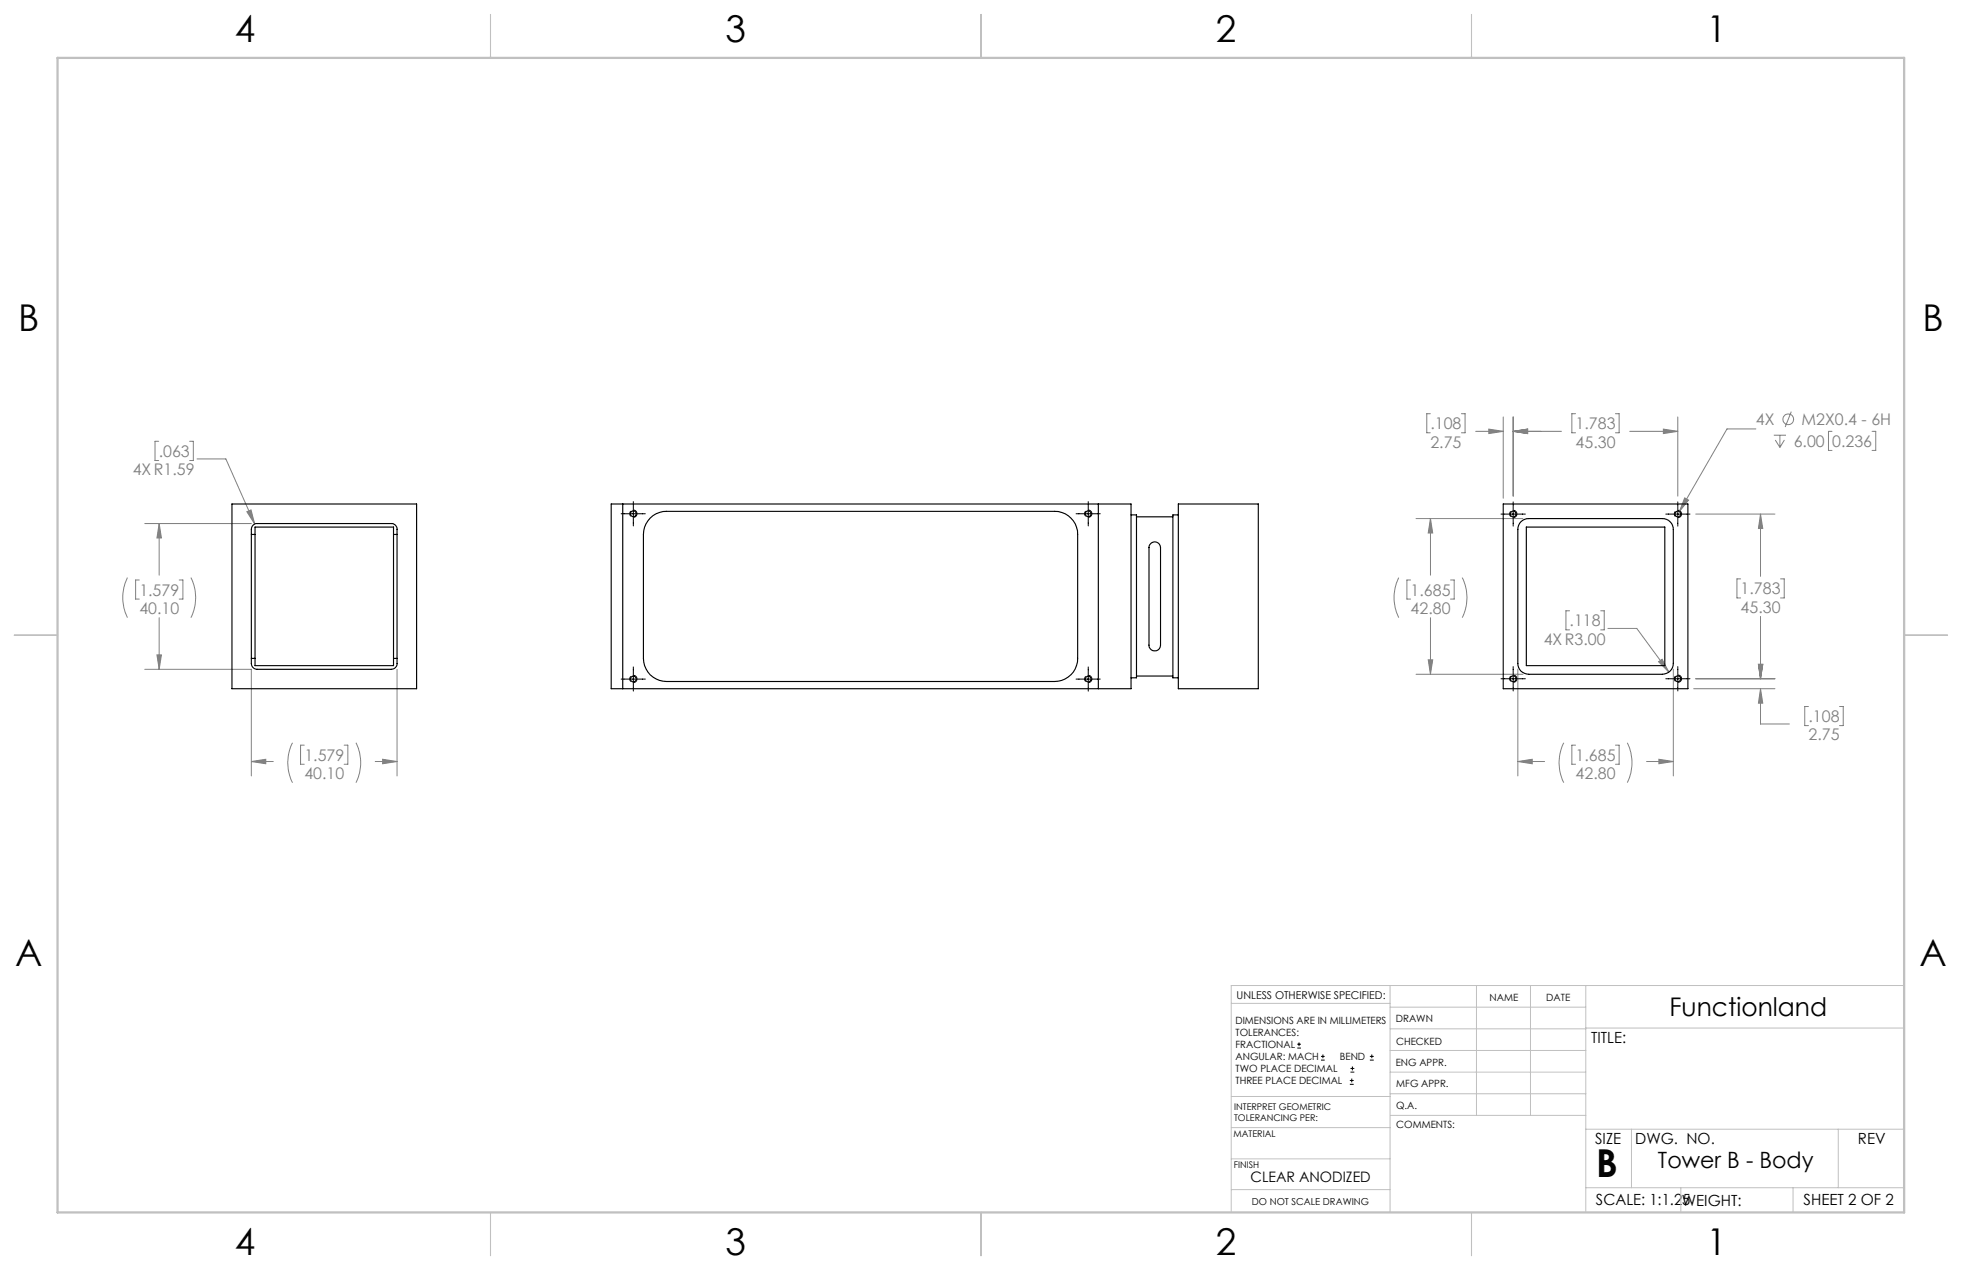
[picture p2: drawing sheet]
<svg xmlns="http://www.w3.org/2000/svg" width="432mm" height="279mm" viewBox="0 0 432 279" stroke-linecap="round" stroke-linejoin="round" font-family="sans-serif">
<g fill="none" stroke="#808080" stroke-width=".22">
<path d="M34.9 97.1h-.8v4.2h.8M41.7 97.1h.8v4.2h-.8M314.8 91h-.8v4.2h.8M321.6 91h.8v4.2h-.8M324.8 94.9h6M327.7 94.4l3.1 .5-3.1 .5zM330.8 91.7v17.9M333 94.9l3.2-.5v1zM333 91.7v17.4M333 94.9h10.6M346.7 91h-.8v4.2h.8M355.5 91h.8v4.2h-.8"/>
<path d="M358.7 94.9h10.6M366.1 94.4l3.2 .5-3.2 .5zM369.3 91.7v17.4M386.4 94.4h-6.3l-10.5 18.1M390.4 95.7h2.7M390.7 96.8l1 1.6M391.7 95.7v2.7M392.7 96.8l-1 1.6M394.2 90.6l-1.3 3.3M403.2 94.9h-.8v4.2h.8M412 94.9h.8v4.2h-.8M31.9 115.2h23.4"/>
<path d="M35 115.2l.5 3.2h-1zM35 115.2v11.3M43.4 101h6.3l6.4 14.3M54.3 112.6l.9-.4 .9 3.1zM311.6 114.1h23.6M314.8 114.1l.5 3.2h-1zM314.8 114.1v12.4M370.8 109.5l.8 .5-2 2.5zM373.2 113.1h17.4M387.5 113.1l.4 3.2h-.9zM387.5 113.1v13.7M28 127.1a10 10 0 0 0 0 8.8"/>
<path d="M30.7 127.6h-.9v4.2h.9M35 135.9v11.3M39.4 127.6h.9v4.2h-.9M42 127.1a9.7 9.7 0 0 1 0 8.8M307.8 127.1a10 10 0 0 0 0 8.8M310.4 127.6h-.8v4.2h.8M314.8 135.9v12.4M319.2 127.6h.8v4.2h-.8M321.8 127.1a9.7 9.7 0 0 1 0 8.8M345.4 134.4h-.8v4.2h.8M352.3 134.4h.8v4.2h-.8M353.9 138.3h6.3l7.1 9.5"/>
<path d="M383.1 127.4h-.8v4.2h.8M387.5 135.6v13.7M391.9 127.4h.8v4.2h-.8M31.9 147.2h23.4v23.5M34.5 144.1h1l-.5 3.1zM87.4 147.2v23.5M311.6 148.3h23.6M314.3 145.2h1l-.5 3.1zM334 147.2v23.5M365 145.6l.8-.6 1.5 2.8zM368.3 147.2v23.5M372.7 151.5h17.9"/>
<path d="M373.2 149.3h17.4M387 146.2h.9l-.4 3.1zM387.5 151.5l.4 3.2h-.9zM387.5 151.5v7.8h6.3M398 155.4h-.8v4.2h.8M404.8 155.4h.9v4.2h-.9M55.3 167.5l3.2-.5v1zM55.3 167.5h4.8M64.4 163.4a9.6 9.6 0 0 0 0 8.8M67 163.9h-.9v4.2h.9M75.7 163.9h.9v4.2h-.9M78.4 163.4a9.9 9.9 0 0 1 0 8.8"/>
<path d="M82.6 167.5h4.8M84.2 167l3.2 .5-3.2 .5zM334 167.5l3.2-.5v1zM334 167.5h5.9M344.2 163.4a9.6 9.6 0 0 0 0 8.8M346.7 163.9h-.8v4.2h.8M355.5 163.9h.8v4.2h-.8M358.1 163.4a9.9 9.9 0 0 1 0 8.8M362.4 167.5h5.9M365.1 167l3.2 .5-3.2 .5z"/>
<circle cx="393.6" cy="92.3" r="1.19"/>
</g>
<g fill="none" stroke="#000" stroke-width=".22">
<path d="M136.7 113h5.3M139.4 110.3v5.4M236.8 113h5.3M239.5 110.3v5.4M330.3 113.1h5.4M333 110.4v5.3M366.6 113.1h5.3M369.3 110.4v5.3M136.7 149.4h5.3M139.4 146.7v5.3M236.8 149.4h5.3M239.5 146.7v5.3"/>
<path d="M330.3 149.3h5.4M333 146.6v5.4M366.6 149.3h5.3M369.3 146.6v5.4M285.5 230.6h.8M285.5 229.7h.8M285.9 229.3v.9M290.7 233.2h.8M290.7 232.4h.8M291.1 232v.8M297.1 238.5h.8M297.1 237.7h.8"/>
<path d="M297.2 235.9h.9M297.2 235.1h.9M297.5 237.3v.8M297.6 234.6v.9M301.5 233.2h.8M301.5 232.4h.8M301.9 232v.8"/>
</g>
<path d="M140.2 113a.8 .8 0 0 1-1.2 .7 .8 .8 0 0 1-.1-1.3 .8 .8 0 0 1 1.3 .5v.1M240.3 113a.8 .8 0 0 1-1.2 .7 .8 .8 0 0 1-.1-1.3 .8 .8 0 0 1 1.3 .5v.1M333.8 113.1a.8 .8 0 0 1-1.1 .7 .8 .8 0 0 1-.1-1.4 .8 .8 0 0 1 1.2 .5v.2M370.1 113.1a.8 .8 0 0 1-1.2 .7 .8 .8 0 0 1-.1-1.4 .8 .8 0 0 1 1.3 .5v.2M140.2 149.4a.8 .8 0 0 1-1.2 .7 .8 .8 0 0 1-.1-1.4 .8 .8 0 0 1 1.3 .5v.2M240.3 149.4a.8 .8 0 0 1-1.2 .7 .8 .8 0 0 1-.1-1.4 .8 .8 0 0 1 1.3 .5v.2M333.8 149.3a.8 .8 0 0 1-1.1 .7 .8 .8 0 0 1-.1-1.3 .8 .8 0 0 1 1.2 .5v.1M370.1 149.3a.8 .8 0 0 1-1.2 .7 .8 .8 0 0 1-.1-1.3 .8 .8 0 0 1 1.3 .5v.1" fill="none" stroke="#000" stroke-width=".22" stroke-dasharray="1.3 .6" stroke-linecap="butt"/>
<g fill="none" stroke="#c0c0c0" stroke-width=".22">
<path d="M305.9 216.8v49.9M324.9 216.8v28.6M336.8 216.8v28.6M349 216.8v49.9M419.1 216.8h-148.1v49.9M271 220.7h34.9M305.9 231.1h43.1M305.9 226.3h43.1M305.9 221.6h43.1M305.9 235.9h43.1M349 226.2h70.1M271 255h34.9"/>
<path d="M271 248.1h35M271 241.2h35M305.9 240.6h43.1M306 245.4h43M349 248.4h70.1M359.1 248.4v12.9M404.6 248.4v12.9M271 261.7h34.9M349 261.3h70.1M369.9 261.3v5.4M394.6 261.3v5.4"/>
</g>
<path d="M108 3.2v9.5M215.9 3.2v9.5M323.8 3.2v9.5M3.1 139.7h9.6M419.1 139.7h9.5M108 266.7v9.6M215.9 266.7v9.6M323.8 266.7v9.6" fill="none" stroke="#c0c0c0" stroke-width=".25"/>
<path d="M12.7 12.7h406.4v254h-406.4z" fill="none" stroke="#c0c0c0" stroke-width=".5"/>
<path d="M333 94.9l3.2-.5v1zM366.1 94.4l3.2 .5-3.2 .5zM387.5 113.1l.4 3.2h-.9zM387 146.2h.9l-.4 3.1zM327.7 94.4l3.1 .5-3.1 .5zM333 94.9l3.2-.5v1zM387.5 151.5l.4 3.2h-.9zM387 146.2h.9l-.4 3.1zM370.8 109.5l-1.2 3 2-2.5zM365 145.6l2.3 2.2-1.5-2.8zM334 167.5l3.2-.5v1zM365.1 167l3.2 .5-3.2 .5zM314.8 114.1l.5 3.2h-1zM314.3 145.2h1l-.5 3.1zM55.3 167.5l3.2-.5v1zM84.2 167l3.2 .5-3.2 .5zM54.3 112.6l1.8 2.7-.9-3.1zM35 115.2l.5 3.2h-1zM34.5 144.1h1l-.5 3.1z" fill="#808080"/>
<g fill="none" stroke="#000" stroke-width=".25">
<path d="M51 110.9h40.7v40.6h-40.7zM55.3 117.6h.8M55.7 115.5l.6-.3h29.8a1.21 1.21 0 0 1 1.3 1.3v29.5a1.26 1.26 0 0 1-1.3 1.2h-29.5a1.33 1.33 0 0 1-1.3-1.2v-29.5zM56.1 117.6v-1.6h30.5v1.6M56.1 117.6v27.3M86.6 117.6v27.3M86.6 117.6h.8M134.5 110.9h114.4v40.6h-114.4zM137.1 110.9v40.6M143.1 114a5 5 0 0 1 3.6-1.5h85.4a5.1 5.1 0 0 1 5.1 5.1v27.3a5.1 5.1 0 0 1-5.1 5h-85.4a5.1 5.1 0 0 1-5.1-5v-27.3a5 5 0 0 1 1.5-3.6zM241.7 110.9v40.6M248.9 113.3h1.2v35.8h-1.2"/>
<path d="M250.1 113.7h8M253.4 119.5a1.27 1.27 0 0 1 2 1v21.4a1.27 1.27 0 0 1-1.3 1.3 1.27 1.27 0 0 1-1.2-1.3v-21.4v-.4zM259.3 110.9h17.6v40.6h-17.6zM259.3 113.3h-1.2v35.8h1.2M330.8 110.9h40.7v40.6h-40.7zM334.7 114.8a2.47 2.47 0 0 1 1.7-.7h29.5a2.41 2.41 0 0 1 2.4 2.4v29.4a2.41 2.41 0 0 1-2.4 2.4h-29.5a2.35 2.35 0 0 1-2.4-2.4v-29.4a2.48 2.48 0 0 1 .7-1.7zM335.9 116h30.5v30.4h-30.5zM55.3 144.9h.8M56.1 144.9v1.5h30.5v-1.5M86.6 144.9h.8M250.1 148.7h8"/>
<circle cx="139.4" cy="113" r=".64"/>
<circle cx="239.5" cy="113" r=".63"/>
<circle cx="333" cy="113.1" r=".63"/>
<circle cx="369.3" cy="113.1" r=".63"/>
<circle cx="139.4" cy="149.4" r=".65"/>
<circle cx="239.5" cy="149.4" r=".64"/>
<circle cx="333" cy="149.3" r=".64"/>
<circle cx="369.3" cy="149.3" r=".64"/>
</g>
<text font-size="8.5" x="351.3" y="259">B</text>
<g font-size="8.1">
<text x="51.7" y="9.3">4</text>
<text x="159.7" y="9.3">3</text>
<text x="267.6" y="9.3">2</text>
<text x="375.6" y="9.3">1</text>
<text x="4" y="72.8">B</text>
<text x="423.1" y="72.8">B</text>
<text x="3.3" y="212.5">A</text>
<text x="422.4" y="212.5">A</text>
<text x="51.7" y="276">4</text>
<text x="159.7" y="276">3</text>
<text x="267.6" y="276">2</text>
<text x="375.6" y="276">1</text>
</g>
<text font-size="5.6" x="367.4" y="223.4">Functionland</text>
<text font-size="4.9" x="364.9" y="257">Tower B - Body</text>
<g font-size="3.5" fill="#808080">
<text x="314.8" y="94.4">.108</text>
<text x="346.8" y="94.4">1.783</text>
<text x="386.5" y="93.6">4X</text>
<text x="396.5" y="93.6">M2X0.4 - 6H</text>
<text x="34.9" y="100.5">.063</text>
<text x="314.8" y="98.5">2.75</text>
<text x="346.8" y="98.5">45.30</text>
<text x="394.8" y="98.3">6.00</text>
<text x="403.2" y="98.3">0.236</text>
<text x="29.2" y="104.6">4XR1.59</text>
<text x="30.7" y="131">1.579</text>
<text x="310.5" y="131">1.685</text>
<text x="383.1" y="130.8">1.783</text>
<text x="30.7" y="135.1">40.10</text>
<text x="310.5" y="135.1">42.80</text>
<text x="345.5" y="137.8">.118</text>
<text x="383.1" y="134.8">45.30</text>
<text x="339.7" y="141.9">4XR3.00</text>
<text x="398" y="158.8">.108</text>
<text x="67" y="167.3">1.579</text>
<text x="346.8" y="167.3">1.685</text>
<text x="398" y="162.9">2.75</text>
<text x="67" y="171.4">40.10</text>
<text x="346.8" y="171.4">42.80</text>
</g>
<g font-size="3.4">
<text x="350.2" y="229.5">TITLE:</text>
<text x="351.1" y="251.6">SIZE</text>
<text x="359.9" y="251.6">DWG. NO.</text>
<text x="408.9" y="251.7">REV</text>
<text x="351.2" y="265.2">SCALE: 1:1.25</text>
<text x="370.1" y="265.3">WEIGHT:</text>
<text x="396.9" y="265.2">SHEET 2 OF 2</text>
</g>
<text font-size="3.2" x="275.2" y="260.1">CLEAR ANODIZED</text>
<text font-size="2.4" x="272.2" y="219.7">UNLESS OTHERWISE SPECIFIED:</text>
<g font-size="2.2">
<text x="327.8" y="220.1">NAME</text>
<text x="340.3" y="220.2">DATE</text>
<text x="271.9" y="225.3">DIMENSIONS ARE IN MILLIMETERS</text>
<text x="271.9" y="227.9">TOLERANCES:</text>
<text x="307.2" y="224.9">DRAWN</text>
<text x="271.9" y="230.6">FRACTIONAL</text>
<text x="271.9" y="233.2">ANGULAR: MACH</text>
<text x="294.9" y="233.2">BEND</text>
<text x="307.3" y="229.8">CHECKED</text>
<text x="271.9" y="235.9">TWO PLACE DECIMAL</text>
<text x="271.9" y="238.5">THREE PLACE DECIMAL</text>
<text x="307.2" y="234.5">ENG APPR.</text>
<text x="307.3" y="239.2">MFG APPR.</text>
<text x="307.3" y="243.9">Q.A.</text>
<text x="307.3" y="248.1">COMMENTS:</text>
</g>
<text font-size="2.1" x="275.5" y="265.1">DO NOT SCALE DRAWING</text>
<g font-size="2">
<text x="271.6" y="244.1">INTERPRET GEOMETRIC</text>
<text x="271.5" y="250.2">MATERIAL</text>
<text x="271.6" y="246.6">TOLERANCING PER:</text>
<text x="271.5" y="257">FINISH</text>
</g>
</svg>
